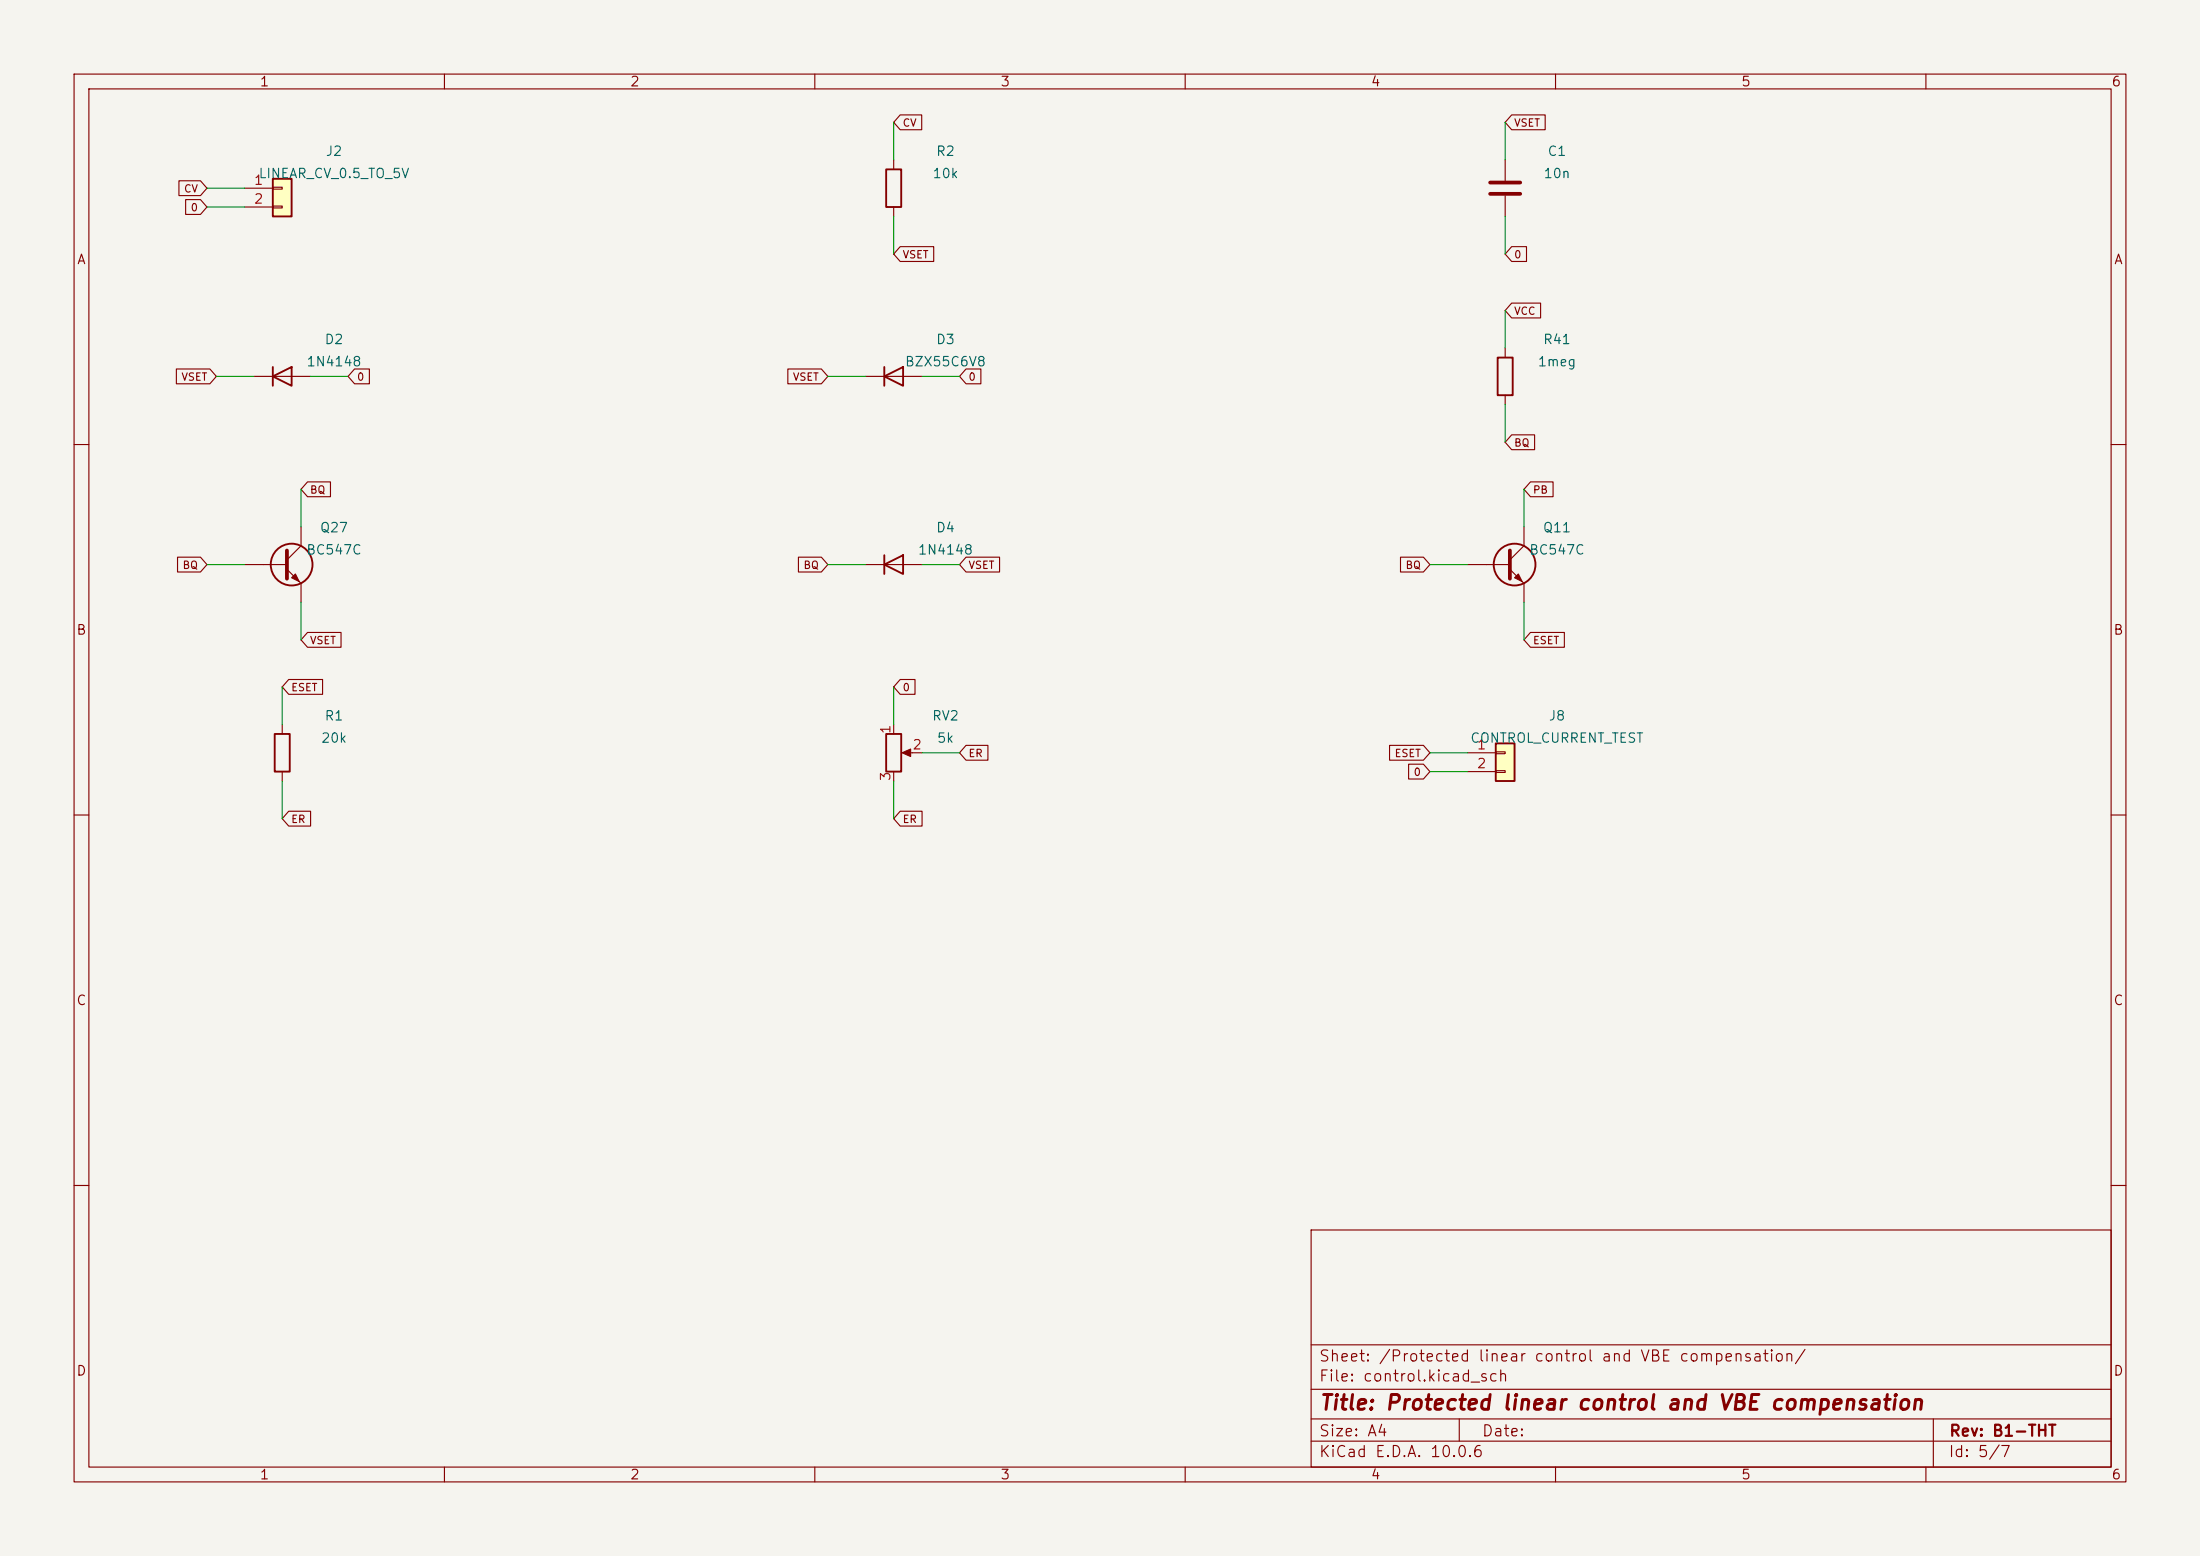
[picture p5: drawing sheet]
<svg xmlns="http://www.w3.org/2000/svg" width="297mm" height="210mm" viewBox="0 0 297 210" stroke-linecap="round" stroke-linejoin="round" font-family="sans-serif">
<path d="M0 0h297v210h-297z" fill="#f5f4ef" stroke="#f5f4ef" stroke-width=".14"/>
<g fill="none" stroke="#840000" stroke-width=".15">
<path d="M10 10h277v190h-277zM12 12h273v186h-273zM60 10v2M110 10v2M160 10v2M210 10v2M260 10v2M10 60h2M198.1 76.2h5.7M203.8 76.8l1.9 1.9v2.6M205.7 71.1v2.6l-1.9 1.9M285 60h2"/>
<path d="M120.6 97.8v1.3M10 110h2M120.6 104.1v1.3M122.2 101.6h2.3M285 110h2M10 160h2M177 166h108v32h-108zM285 160h2M60 198v2M110 198v2M160 198v2M177 194.5h108"/>
<path d="M177 191.5h108M177 187.5h108M177 181.5h108M197 191.5v3M210 198v2M260 198v2M261 191.5v6.5"/>
</g>
<g fill="none" stroke="#840000" stroke-width=".25">
<path d="M119.6 99.1h2.1v5h-2.1z"/>
<circle cx="204.5" cy="76.2" r="2.82"/>
</g>
<g fill="#840000" stroke="#840000" stroke-width=".15">
<path d="M121.8 101.6l1.1-.5v1z"/>
<path d="M204.5 78l.5-.5 .5 1z"/>
</g>
<path d="M203.8 74.3v3.8" fill="none" stroke="#840000" stroke-width=".51"/>
<path d="M201.9 100.3h2.6v5.1h-2.6z" fill="#ffffc2"/>
<path d="M202.2 48.3h2v5h-2zM119.4 76.2l2.5-1.3v2.6zM119.4 74.9v2.6M37.1 99.1h2v5h-2zM201.9 100.3h2.6v5.1h-2.6z" fill="none" stroke="#840000" stroke-width=".25"/>
<path d="M203.2 47v1.3M203.2 53.3v1.3M116.8 76.2h7.7M38.1 97.8v1.3M38.1 104.1v1.3M198.1 101.6h3.8M198.1 104.1h3.8M201.9 101.5h1.3v.2h-1.3zM201.9 104h1.3v.3h-1.3z" fill="none" stroke="#840000" stroke-width=".15"/>
<path d="M36.8 24.1h2.6v5.1h-2.6z" fill="#ffffc2"/>
<g fill="none" stroke="#840000" stroke-width=".25">
<path d="M36.8 24.1h2.6v5.1h-2.6zM119.6 22.9h2.1v5h-2.1zM36.8 50.8l2.6-1.3v2.6zM36.8 49.5v2.6M119.4 50.8l2.5-1.3v2.6zM119.4 49.5v2.6"/>
<circle cx="39.4" cy="76.2" r="2.82"/>
</g>
<g fill="none" stroke="#840000" stroke-width=".15">
<path d="M121.5 15.5h2.9v2h-2.9l-.9-1zM204.1 15.5h4.5v2h-4.5l-.9-1zM24.2 24.4h2.9l.8 1-.8 1h-2.9zM25.1 26.9h2l.8 1-.8 1h-2zM33 25.4h3.8M33 27.9h3.8M36.8 25.3h1.3v.2h-1.3zM36.8 27.8h1.3v.3h-1.3zM120.6 21.6v1.3M120.6 27.9v1.3M121.5 33.3h4.6v2h-4.6l-.9-1zM203.2 21.6v2.8"/>
<path d="M203.2 26.4v2.8M204.1 33.3h2v2h-2l-.9-1zM23.8 49.8h4.5l.9 1-.9 1h-4.5zM34.3 50.8h7.6M47.9 49.8h2v2h-2l-.9-1zM106.4 49.8h4.5l.9 1-.9 1h-4.5zM116.8 50.8h7.7M130.4 49.8h2v2h-2l-.9-1zM204.1 40.9h3.9v2h-3.9l-.9-1zM204.1 58.7h3.1v2h-3.1l-.9-1zM24 75.2h3.1l.8 1-.8 1h-3.1zM33 76.2h5.7"/>
<path d="M38.7 76.8l1.9 1.9v2.6M40.6 71.1v2.6l-1.9 1.9M41.5 65h3.1v2h-3.1l-.9-1zM107.8 75.2h3.1l.9 1-.9 1h-3.1zM130.4 75.2h4.5v2h-4.5l-.9-1zM189.1 75.2h3.1l.8 1-.8 1h-3.1zM206.6 65h3.1v2h-3.1l-.9-1zM39 91.7h4.5v2h-4.5l-.9-1zM41.5 85.4h4.5v2h-4.5l-.9-1zM121.5 91.7h2v2h-2l-.9-1zM206.6 85.4h4.6v2h-4.6l-.9-1zM39 109.5h2.9v2h-2.9l-.9-1z"/>
<path d="M121.5 109.5h3v2h-3l-.9-1zM130.4 100.6h3v2h-3l-.9-1zM187.6 100.6h4.6l.8 1-.8 1h-4.6zM190.2 103.1h2l.8 1-.8 1h-2z"/>
</g>
<path d="M201.2 24.6h4M201.2 26.2h4M38.7 74.3v3.8" fill="none" stroke="#840000" stroke-width=".51"/>
<path d="M39.9 77.5l.5 1-1-.5z" fill="#840000" stroke="#840000" stroke-width=".15"/>
<g fill="none" stroke="#009600" stroke-width=".15">
<path d="M120.6 16.5v5.1M203.2 16.5v5.1M27.9 27.9h5.1M27.9 25.4h5.1M120.6 29.2v5.1M203.2 29.2v5.1M29.2 50.8h5.1M41.9 50.8h5.1M111.8 50.8h5M124.5 50.8h5M203.2 41.9v5.1M203.2 54.6v5.1"/>
<path d="M27.9 76.2h5.1M40.6 66v5.1M111.8 76.2h5M124.5 76.2h5M193 76.2h5.1M205.7 66v5.1M38.1 92.7v5.1M40.6 81.3v5.1M120.6 92.7v5.1M205.7 81.3v5.1M38.1 105.4v5.1M120.6 105.4v5.1"/>
<path d="M124.5 101.6h5M193 101.6h5.1M193 104.1h5.1"/>
</g>
<text font-size="2" fill="#840000" x="178" y="190.8">Title: Protected linear control and VBE compensation</text>
<g font-size="1.5" fill="#840000">
<text x="178" y="184.1">Sheet: /Protected linear control and VBE compensation/</text>
<text x="178" y="186.8">File: control.kicad_sch</text>
<text x="178" y="197">KiCad E.D.A. 10.0.6</text>
<text x="178" y="194.2">Size: A4</text>
<text x="200" y="194.2">Date:</text>
<text x="263" y="197">Id: 5/7</text>
<text x="263" y="194.2">Rev: B1-THT</text>
</g>
<g font-size="1.3" fill="#840000">
<text x="35" y="12">1</text>
<text x="85" y="12">2</text>
<text x="135" y="12">3</text>
<text x="185" y="12">4</text>
<text x="235" y="12">5</text>
<text x="285" y="12">6</text>
<text x="10.3" y="36">A</text>
<text x="285.3" y="36">A</text>
<text x="10.2" y="86">B</text>
<text x="285.2" y="86">B</text>
<text x="10.2" y="136">C</text>
<text x="285.2" y="136">C</text>
<text x="10.2" y="186">D</text>
<text x="285.2" y="186">D</text>
<text x="35" y="200">1</text>
<text x="85" y="200">2</text>
<text x="135" y="200">3</text>
<text x="185" y="200">4</text>
<text x="235" y="200">5</text>
<text x="285" y="200">6</text>
</g>
<g font-size="1.3" fill="#006464">
<text x="43.9" y="21.4">J2</text>
<text x="126.3" y="21.4">R2</text>
<text x="208.8" y="21.4">C1</text>
<text x="34.8" y="24.4">LINEAR_CV_0.5_TO_5V</text>
<text x="125.8" y="24.4">10k</text>
<text x="208.3" y="24.4">10n</text>
<text x="43.7" y="46.8">D2</text>
<text x="126.3" y="46.8">D3</text>
<text x="208.2" y="46.8">R41</text>
<text x="41.3" y="49.8">1N4148</text>
<text x="122.1" y="49.8">BZX55C6V8</text>
<text x="207.5" y="49.8">1meg</text>
<text x="41.3" y="75.2">BC547C</text>
<text x="43.1" y="72.2">Q27</text>
<text x="123.8" y="75.2">1N4148</text>
<text x="126.3" y="72.2">D4</text>
<text x="206.4" y="75.2">BC547C</text>
<text x="208.2" y="72.2">Q11</text>
<text x="43.2" y="100.6">20k</text>
<text x="43.7" y="97.6">R1</text>
<text x="125.7" y="97.6">RV2</text>
<text x="126.4" y="100.6">5k</text>
<text x="198.4" y="100.6">CONTROL_CURRENT_TEST</text>
<text x="209" y="97.6">J8</text>
</g>
<g font-size="1.3" fill="#a90000">
<text x="34.2" y="25.3">1</text>
<text x="34.2" y="27.8">2</text>
<text x="120.5" y="99.2" transform="rotate(-90 120.5 99.2)">1</text>
<text x="123.1" y="101.5">2</text>
<text x="199.3" y="101.5">1</text>
<text x="120.5" y="105.5" transform="rotate(-90 120.5 105.5)">3</text>
<text x="199.3" y="104">2</text>
</g>
<g font-size="1" fill="#840000">
<text x="121.8" y="17.3">CV</text>
<text x="204.3" y="17.3">VSET</text>
<text x="24.8" y="26.2">CV</text>
<text x="25.7" y="28.8">0</text>
<text x="121.8" y="35.1">VSET</text>
<text x="204.3" y="35.1">0</text>
<text x="204.3" y="42.7">VCC</text>
<text x="24.4" y="51.6">VSET</text>
<text x="48.1" y="51.6">0</text>
<text x="107" y="51.6">VSET</text>
<text x="130.7" y="51.6">0</text>
<text x="204.3" y="60.5">BQ</text>
<text x="41.8" y="66.9">BQ</text>
<text x="206.9" y="66.9">PB</text>
<text x="24.6" y="77">BQ</text>
<text x="108.4" y="77">BQ</text>
<text x="130.7" y="77">VSET</text>
<text x="189.7" y="77">BQ</text>
<text x="41.8" y="87.2">VSET</text>
<text x="206.9" y="87.2">ESET</text>
<text x="39.2" y="93.5">ESET</text>
<text x="121.8" y="93.5">0</text>
<text x="130.7" y="102.4">ER</text>
<text x="188.2" y="102.4">ESET</text>
<text x="190.8" y="105">0</text>
<text x="39.2" y="111.3">ER</text>
<text x="121.8" y="111.3">ER</text>
</g>
</svg>
